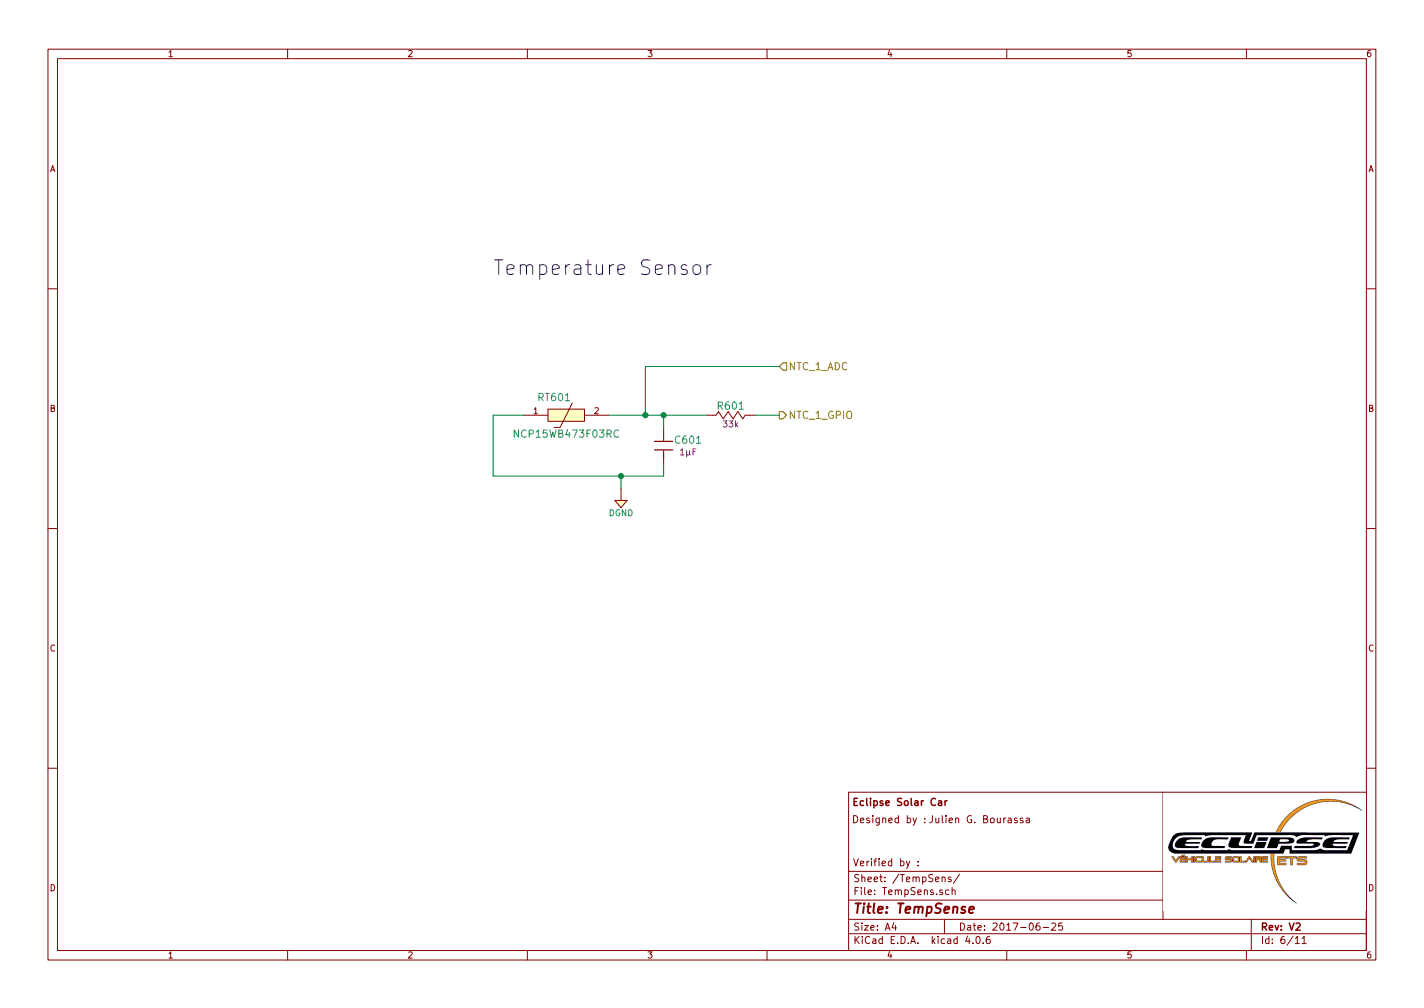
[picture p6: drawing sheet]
EESchema Schematic File Version 2
LIBS:ADC
LIBS:Amplifiers
LIBS:Battery
LIBS:Capacitors
LIBS:Comparators
LIBS:Connectors
LIBS:Crystals
LIBS:DAC
LIBS:Diodes
LIBS:Fuses
LIBS:Inductors
LIBS:Interface
LIBS:Isolators
LIBS:STMicroelectronics
LIBS:PMIC
LIBS:Power_Port
LIBS:Relays
LIBS:Resistors
LIBS:Sensors
LIBS:Switches
LIBS:Transformers
LIBS:Transistors
LIBS:Master_Board-cache
EELAYER 25 0
EELAYER END
$Descr A4 11693 8268
encoding utf-8
Sheet 6 11
Title "TempSense"
Date "2017-06-25"
Rev "V2"
Comp "Eclipse Solar Car"
Comment1 "Julien G. Bourassa"
Comment2 ""
Comment3 ""
Comment4 ""
$EndDescr
Text HLabel 6400 3400 2    60   Output ~ 0
NTC_1_GPIO
Text HLabel 6400 3000 2    60   Input ~ 0
NTC_1_ADC
$Comp
L RC0805JR-0733KL R601
U 1 1
P 6000 3400
F 0 "R601" H 6000 3480 60  0000 C CNN
F 1 "RC0805JR-0733KL" H 6000 3100 50  0001 C CNN
F 2 "Resistors:R0805" H 6000 2500 30  0001 C CNN
F 3 "http://www.yageo.com/documents/recent/PYu-RC_Group_51_RoHS_L_7.pdf" H 6000 2450 30  0001 C CNN
F 4 "Digikey" H 6000 3000 60  0001 C CNN "Supplier"
F 5 "311-33KARCT-ND" H 6000 2900 60  0001 C CNN "Supplier Part Number"
F 6 "Yageo" H 6000 2800 60  0001 C CNN "Manufacturer"
F 7 "RC0805JR-0733KL" H 6000 2700 60  0001 C CNN "Manufacturer Part Number"
F 8 "RES SMD 33K OHM 5% 1/8W 0805" H 6000 2600 60  0001 C CNN "Description"
F 9 "33k" H 6000 3330 50  0000 C CNN "Resistance (Ohms)"
F 10 "±5%" H 6410 3320 50  0001 C CNN "Tolerance (%)"
F 11 "1/8W" H 6000 3260 50  0001 C CNN "Puissance (Watts)"
	1    6000 3400
	1    0    0    -1  
$EndComp
$Comp
L 885012107015 C601
U 1 1
P 5450 3700
F 0 "C601" V 5350 3900 60  0000 C CNN
F 1 "885012107015" H 5400 3350 60  0001 C CNN
F 2 "Capacitors:C0805" H 5400 2750 60  0001 C CNN
F 3 "D" H 5400 2650 60  0001 C CNN
F 4 "Digikey" H 5400 3250 60  0001 C CNN "Supplier"
F 5 "732-7625-1-ND" H 5400 3150 60  0001 C CNN "Supplier Part Number"
F 6 "Wurth Electronics Inc." H 5400 3050 60  0001 C CNN "Manufacturer"
F 7 "885012107015" H 5400 2950 60  0001 C CNN "Manufacturer Part Number"
F 8 "CAP CER 1UF 25V X5R 0805" H 5400 2850 60  0001 C CNN "Description"
F 9 "1µF" V 5450 3900 50  0000 C CNN "Capacitance (Farad)"
F 10 "±20%" H 5660 3580 50  0001 C CNN "Tolerance (%)"
F 11 "25V" H 5400 3510 50  0001 C CNN "Voltage Rated (Volt)"
	1    5450 3700
	0    1    1    0   
$EndComp
$Comp
L DGND #PWR601
U 1 1
P 5100 4100
F 0 "#PWR601" H 5100 3930 50  0001 C CNN
F 1 "DGND" H 5100 4000 50  0000 C CNN
F 2 "" H 5100 4200 60  0000 C CNN
F 3 "" H 5080 4010 60  0000 C CNN
	1    5100 4100
	1    0    0    -1  
$EndComp
Wire Wire Line
	6400 3000 5300 3000
Wire Wire Line
	5300 3000 5300 3400
Wire Wire Line
	5000 3400 5800 3400
Wire Wire Line
	5450 3500 5450 3400
Connection ~ 5450 3400
Wire Wire Line
	6200 3400 6400 3400
Wire Wire Line
	5450 3900 5450 3800
Wire Wire Line
	4050 3900 5450 3900
Wire Wire Line
	5100 3900 5100 4000
$Comp
L NCP15WB473F03RC RT601
U 1 1
P 4650 3450
F 0 "RT601" H 4550 3650 60  0000 C CNN
F 1 "NCP15WB473F03RC" H 4650 3350 60  0000 C CNN
F 2 "Resistors:R0402" H 4650 2550 60  0001 C CNN
F 3 "http://www.murata.com/~/media/webrenewal/support/library/catalog/products/thermistor/ntc/r44e.ashx" H 4950 2450 60  0001 C CNN
F 4 "Digikey" H 4650 3050 60  0001 C CNN "Supplier"
F 5 "490-4802-1-ND" H 4650 2950 60  0001 C CNN "Supplier Part Number"
F 6 "Murata Electronics North America" H 4700 2850 60  0001 C CNN "Manufacturer"
F 7 "NCP15WB473F03RC" H 4700 2750 60  0001 C CNN "Manufacturer Part Number"
F 8 "NTC THERMISTOR 47K OHM 1% 0402" H 4700 2650 60  0001 C CNN "Description"
	1    4650 3450
	1    0    0    -1  
$EndComp
Connection ~ 5300 3400
Wire Wire Line
	4050 3900 4050 3400
Wire Wire Line
	4050 3400 4300 3400
Connection ~ 5100 3900
Text Notes 4050 2250 0    120  ~ 0
Temperature Sensor
$EndSCHEMATC
